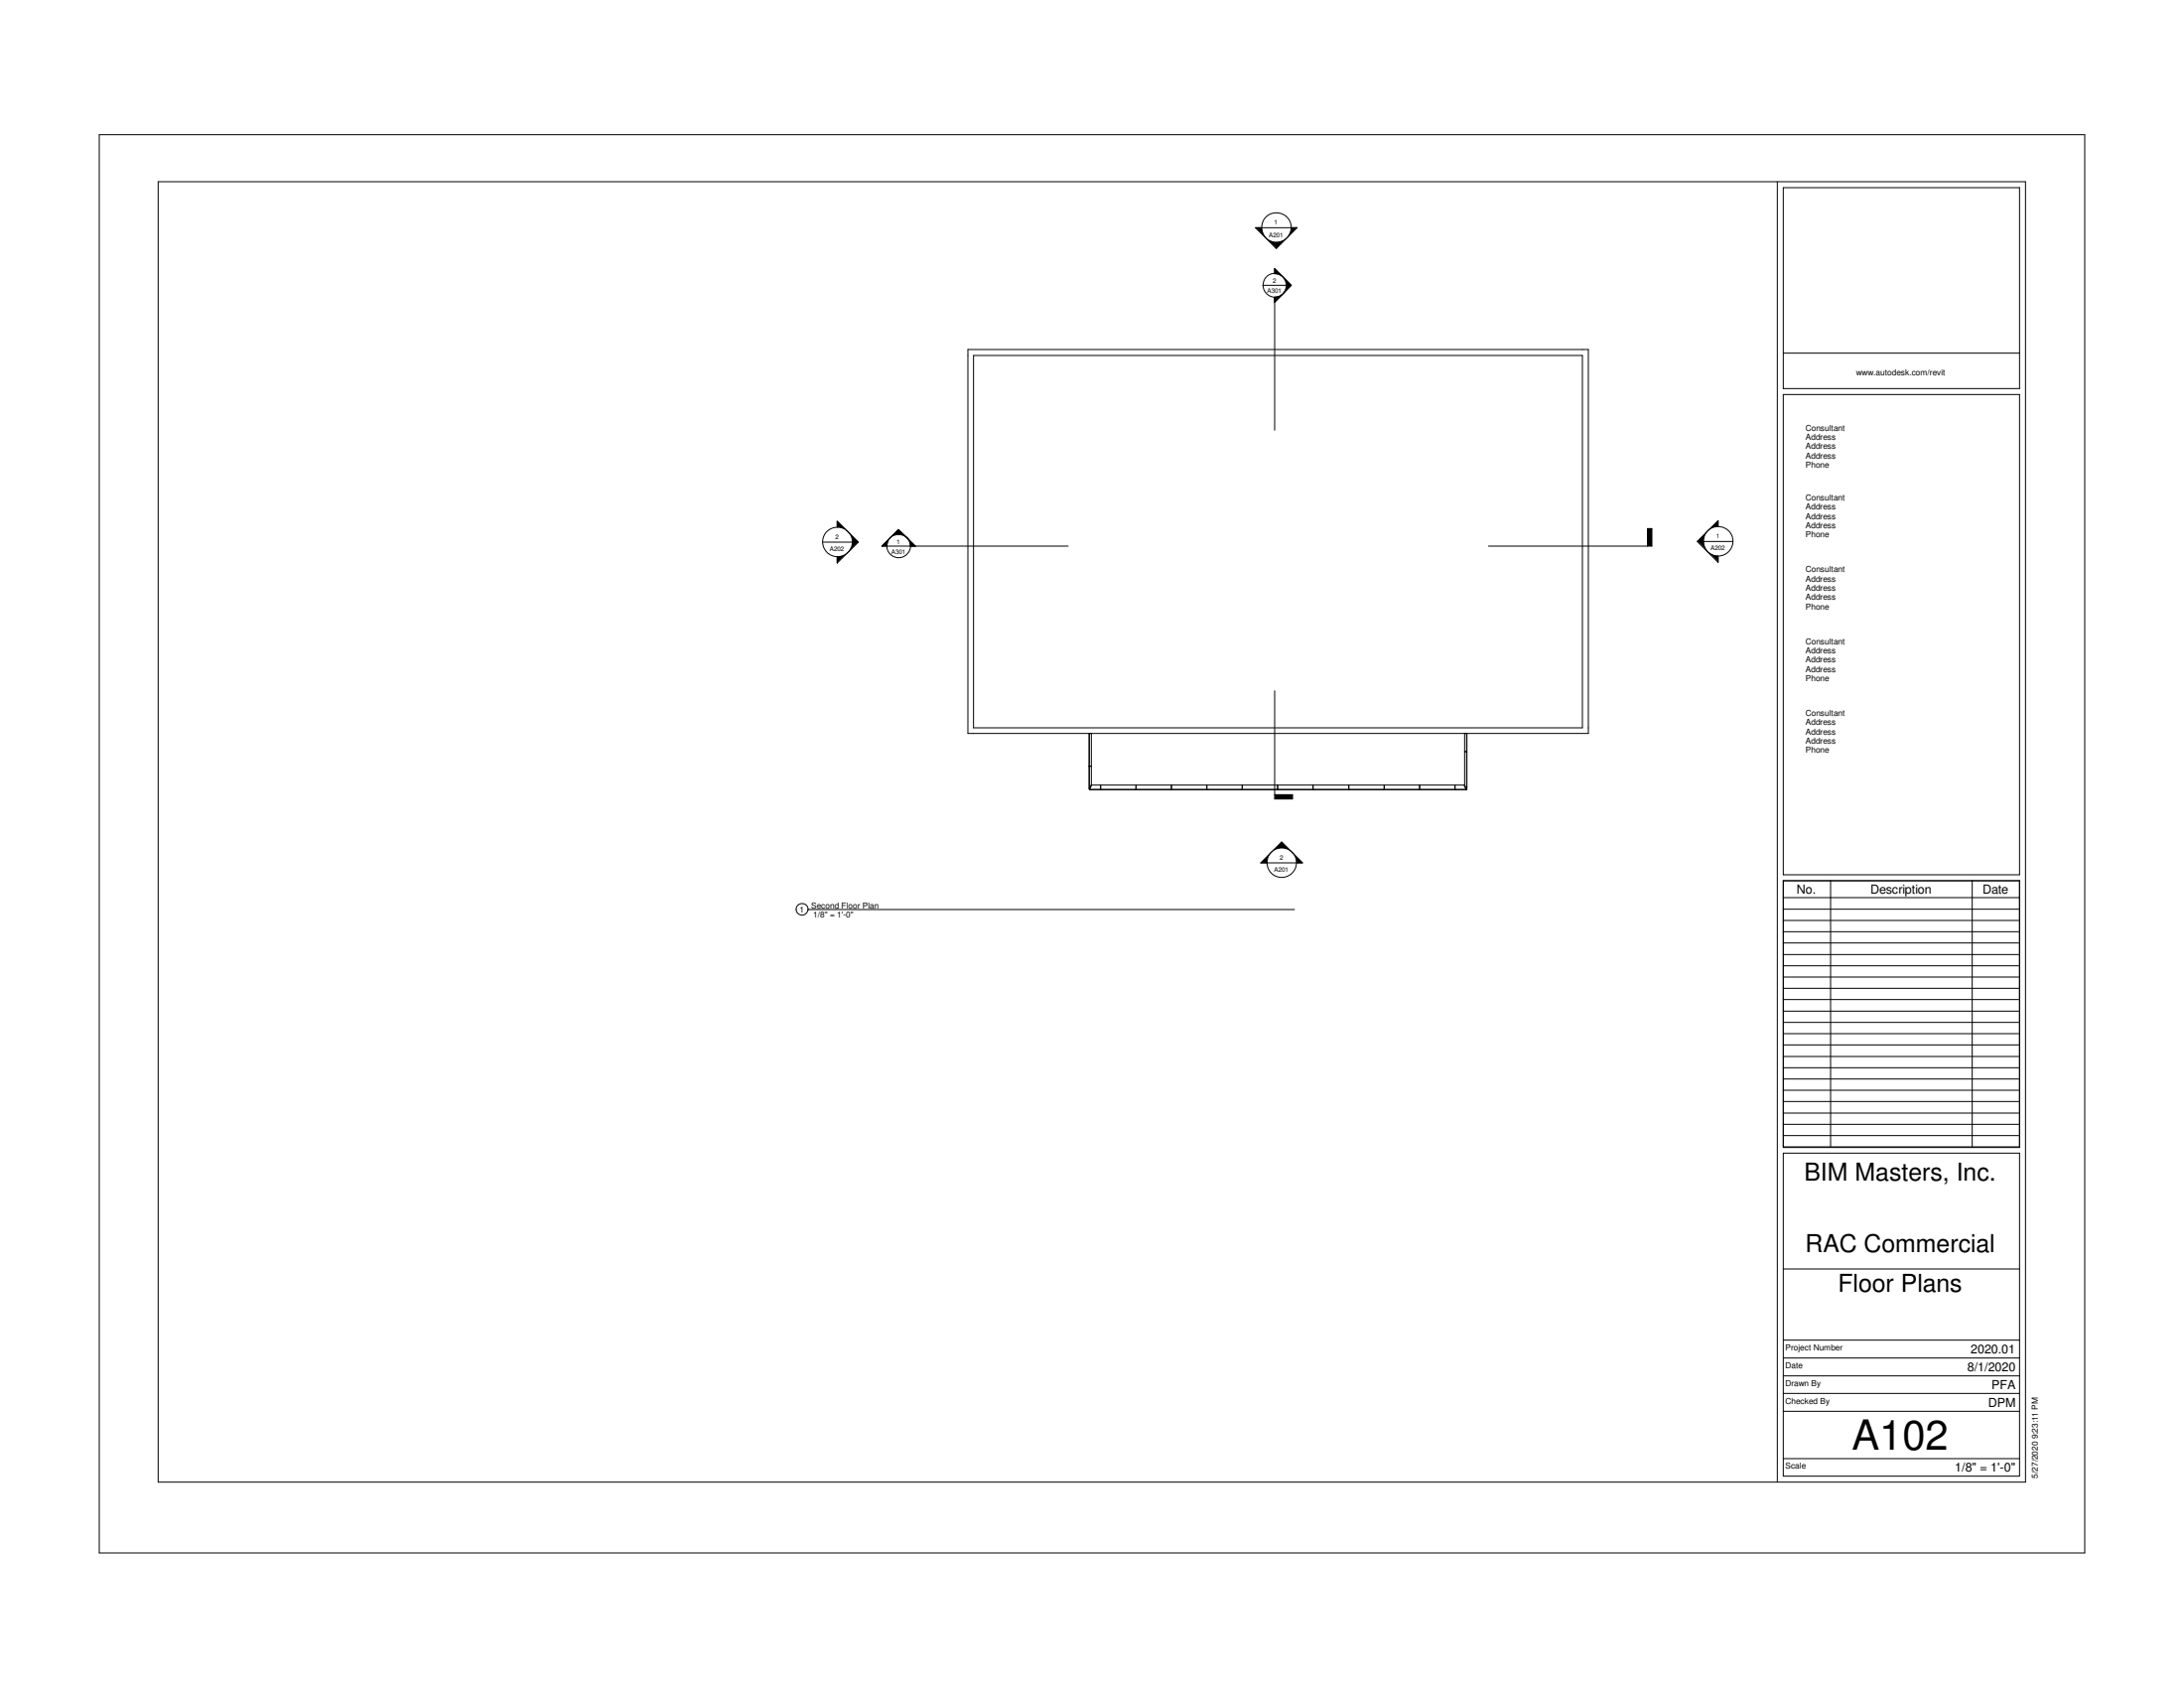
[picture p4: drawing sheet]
<svg xmlns="http://www.w3.org/2000/svg" width="279mm" height="216mm" viewBox="0 0 279 216" stroke-linecap="round" stroke-linejoin="round" font-family="sans-serif">
<g fill="none" stroke="#000" stroke-width=".13">
<path d="M123.8 44.7h79.4v49.1h-79.4zM124.5 45.5h77.9v47.6h-77.9zM217.9 69.3h3.8M139.3 93.8l.1 7.1M139.3 98h.3M139.4 93.8v7.1M139.6 93.8v6.5l-.2 .6M187.4 96.1h.3M187.4 93.8v6.6l.1 .3M187.6 93.8v7.2M187.7 93.8l-.1 7.2M139.4 101h48.1"/>
<path d="M139.4 101l.3-.6h47.6l.2 .6M140.8 100.4v.6M145.3 100.4v.6M149.9 100.4v.6M154.4 100.4v.6M158.9 100.4v.6M163.4 100.4v.6M168 100.4v.6M172.6 100.4v.6M177.1 100.4v.6M181.6 100.4v.6M186.1 100.4v.6"/>
<path d="M187.5 100.7h.2M187.5 100.7l.1 .3"/>
<circle cx="219.8" cy="69.2" r="1.89"/>
</g>
<g fill="#fff">
<path d="M219.6 68.1h.4v.9h-.4z"/>
<path d="M218.9 69.6h1.8v1h-1.8z"/>
</g>
<g fill="none" stroke="#000" stroke-width=".13">
<path d="M219.8 67.4v-.8l-2.7 2.7 2.7 2.6v-.8M162.1 110.4h3.8"/>
<circle cx="164" cy="110.3" r="1.89"/>
</g>
<path d="M217.1 67.9h1.4v2.6h-1.4zM218.5 70.6h1.3v1.2h-1.3zM218.5 66.6h1.3v1.3h-1.3z" fill="#000"/>
<g fill="#fff">
<path d="M163.7 109.2h.5v1h-.5z"/>
<path d="M163 110.7h1.9v1h-1.9z"/>
</g>
<g fill="none" stroke="#000" stroke-width=".13">
<path d="M105.2 69.3h3.8"/>
<circle cx="107.2" cy="69.3" r="1.9"/>
</g>
<g fill="#fff">
<path d="M106.9 68.2h.5v.9h-.5z"/>
<path d="M106.2 69.8h1.8v.9h-1.8z"/>
</g>
<g fill="none" stroke="#000" stroke-width=".13">
<path d="M161.4 29.1h3.7"/>
<circle cx="163.3" cy="29.1" r="1.89"/>
</g>
<g fill="#fff">
<path d="M163 28h.5v.9h-.5z"/>
<path d="M162.3 29.5h1.9v1h-1.9z"/>
</g>
<g fill="none" stroke="#000" stroke-width=".13">
<path d="M12.7 17.2h254v181.4h-254zM20.2 23.2h238.9v166.4h-238.9zM161.4 29.1h-.8l2.7 2.7 2.6-2.7h-.8M161.5 36.5h3.7M163.1 38v17M164.1 35.4l-.7-.3-.3-.1v-.6l2.1 2.1M164.1 35.4a1.48 1.48 0 0 1 0 2.2l1.1-1.1M165.2 36.5l-2.1 2.2 1-1.1-.3 .2-.7 .2M227.4 23.2v166.4M228.1 24h30.3v25.7h-30.3zM228.1 45.2h30.3M228.1 50.5h30.3v61.4h-30.3z"/>
<path d="M107.1 67.4v-.7l2.7 2.6-2.7 2.7v-.8M113.8 68.8l-.2 .3-.1 .7M114.9 67.7l-2.1 2.1h23.9M114.9 67.7l2.2 2.1-1-1 .2 .3 .2 .7M114.9 68.4l-.7 .1-.3 .3M114.9 67.7v.7M114.9 67.7l1.1 1.1-.3-.3-.8-.1M190.4 69.8h20.9v-2.2h-.5v2.2M163.1 88.3v13.9h2.3v-.6h-2.3M162.1 110.4h-.8l2.7-2.7 2.6 2.7h-.7M228.1 112.6h30.3v34.2h-30.3zM228.1 147.5h30.3v41.3h-30.3z"/>
<path d="M228.1 171.4h30.3M228.1 173.7h30.3M228.1 176h30.3M228.1 178.2h30.3M228.1 162.3h30.3M228.1 180.5h30.3M228.1 186.6h30.3"/>
<circle cx="163.1" cy="36.5" r="1.52"/>
<circle cx="115" cy="69.8" r="1.51"/>
</g>
<g fill="#000">
<path d="M160.7 29.1h1.2v1.3h-1.2zM162 30.4h2.6v1.3h-2.6zM163.1 37.7h.9v.9h-.9zM163.1 34.4h.9v.9h-.9zM164.3 35.6h.9v.9h-.9zM164.3 36.5h.9v.9h-.9zM164.6 29.1h1.3v1.3h-1.3zM107.1 66.7h1.2v1.1h-1.2zM107.1 71h1v1h-1zM108.5 68.1h1.3v2.5h-1.3zM112.8 68.8h1v1h-1zM113.9 67.7h1v1h-1z"/>
<path d="M114.9 67.7h1v1h-1zM116.2 69h.9v.8h-.9zM210.8 67.6h.5v2.2h-.5zM161.3 109h1.3v1.4h-1.3zM162.7 107.7h2.4v1.3h-2.4zM163.1 101.6h2.3v.6h-2.3zM165.5 109.2h1.1v1.2h-1.1z"/>
</g>
<g fill="#fff">
<path d="M237.5 47.1h11.4v1.2h-11.4z"/>
<path d="M228.4 186.9h2.7v1.1h-2.7z"/>
<path d="M228.4 174h2.2v1.2h-2.2z"/>
<path d="M228.4 176.3h4.6v1.2h-4.6z"/>
<path d="M228.4 178.6h5.7v1.1h-5.7z"/>
<path d="M228.4 171.7h7.4v1.2h-7.4z"/>
<path d="M231 54.1h5.3v1.2h-5.3z"/>
<path d="M231 55.3h3.9v1.2h-3.9z"/>
<path d="M231 56.5h3.9v1.2h-3.9z"/>
<path d="M231 57.7h3.9v1.1h-3.9z"/>
<path d="M231 58.8h3.1v1.2h-3.1z"/>
<path d="M231 63h5.3v1.2h-5.3z"/>
<path d="M231 64.2h3.9v1.2h-3.9z"/>
<path d="M231 65.4h3.9v1.2h-3.9z"/>
<path d="M231 66.6h3.9v1.2h-3.9z"/>
<path d="M231 67.8h3.1v1.2h-3.1z"/>
<path d="M231 72.2h5.3v1.2h-5.3z"/>
<path d="M231 73.4h3.9v1.2h-3.9z"/>
<path d="M231 74.6h3.9v1.2h-3.9z"/>
<path d="M231 75.8h3.9v1.2h-3.9z"/>
<path d="M231 77h3.1v1.1h-3.1z"/>
<path d="M231 81.4h5.3v1.2h-5.3z"/>
<path d="M231 82.6h3.9v1.2h-3.9z"/>
<path d="M231 83.8h3.9v1.2h-3.9z"/>
<path d="M231 85h3.9v1.1h-3.9z"/>
<path d="M231 86.1h3.1v1.2h-3.1z"/>
<path d="M231 90.6h5.3v1.2h-5.3z"/>
<path d="M231 91.8h3.9v1.2h-3.9z"/>
<path d="M231 93h3.9v1.1h-3.9z"/>
<path d="M231 94.1h3.9v1.2h-3.9z"/>
<path d="M231 95.3h3.1v1.2h-3.1z"/>
<path d="M259.7 178.7h1.3v10.4h-1.3z"/>
</g>
<g fill="none" stroke="#000" stroke-width=".13">
<path d="M103.3 116.3h62.3M228.1 112.6h30.3v34.1h-30.3zM228.1 119.2h30.3M228.1 117.7h30.3M228.1 116.3h30.3M228.1 114.8h30.3M234.2 112.6v34.1M252.3 112.6v34.1M228.1 139.4h30.3M228.1 138h30.3M228.1 136.6h30.3M228.1 135.1h30.3"/>
<path d="M228.1 133.6h30.3M228.1 132.2h30.3M228.1 130.8h30.3M228.1 129.3h30.3M228.1 127.8h30.3M228.1 126.4h30.3M228.1 125h30.3M228.1 123.5h30.3M228.1 122.1h30.3M228.1 120.6h30.3M228.1 145.2h30.3M228.1 143.8h30.3"/>
<path d="M228.1 142.4h30.3M228.1 140.9h30.3"/>
<circle cx="102.6" cy="116.3" r=".75"/>
</g>
<text font-size="5.3" x="236.9" y="185.4">A102</text>
<g font-size="3.2">
<text x="230.8" y="151">BIM Masters, Inc.</text>
<text x="231" y="160.1">RAC Commercial</text>
<text x="235.2" y="165.2">Floor Plans</text>
</g>
<g font-size="1.6">
<text x="229.9" y="114.3">No.</text>
<text x="239.3" y="114.3">Description</text>
<text x="253.7" y="114.3">Date</text>
<text x="252.1" y="173.1">2020.01</text>
<text x="251.7" y="175.4">8/1/2020</text>
<text x="254.4" y="179.9">DPM</text>
<text x="254.8" y="177.6">PFA</text>
<text x="250.1" y="188.2">1/8&quot; = 1'-0&quot;</text>
</g>
<g font-size="1.1">
<text x="237.5" y="48">www.autodesk.com/revit</text>
<text x="231" y="55.1">Consultant</text>
<text x="231" y="56.3">Address</text>
<text x="231" y="57.4">Address</text>
<text x="231" y="58.6">Address</text>
<text x="231" y="59.8">Phone</text>
<text x="231" y="64">Consultant</text>
<text x="231" y="65.2">Address</text>
<text x="231" y="66.4">Address</text>
<text x="231" y="67.6">Address</text>
<text x="231" y="68.7">Phone</text>
<text x="231" y="73.2">Consultant</text>
<text x="231" y="74.4">Address</text>
<text x="231" y="75.6">Address</text>
<text x="231" y="76.8">Address</text>
<text x="231" y="77.9">Phone</text>
<text x="231" y="82.4">Consultant</text>
<text x="231" y="83.6">Address</text>
<text x="231" y="84.8">Address</text>
<text x="231" y="85.9">Address</text>
<text x="231" y="87.1">Phone</text>
<text x="231" y="91.6">Consultant</text>
<text x="231" y="92.8">Address</text>
<text x="231" y="93.9">Address</text>
<text x="231" y="95.1">Address</text>
<text x="231" y="96.3">Phone</text>
<text x="102.3" y="116.7">1</text>
<text x="103.8" y="116.2">Second Floor Plan</text>
<text x="104.1" y="117.4">1/8&quot; = 1'-0&quot;</text>
<text x="228.4" y="172.7">Project Number</text>
<text x="228.4" y="175">Date</text>
<text x="228.4" y="177.2">Drawn By</text>
<text x="228.4" y="179.5">Checked By</text>
<text x="228.4" y="187.8">Scale</text>
<text x="260.7" y="189.1" transform="rotate(-90 260.7 189.1)">5/27/2020 9:23:11 PM</text>
</g>
<g font-size=".8">
<text x="163" y="28.7">1</text>
<text x="162.3" y="30.3">A201</text>
<text x="162.1" y="37.5">A301</text>
<text x="162.9" y="36.2">2</text>
<text x="106.2" y="70.5">A202</text>
<text x="106.9" y="69">2</text>
<text x="114" y="70.8">A301</text>
<text x="114.7" y="69.6">1</text>
<text x="218.9" y="70.4">A202</text>
<text x="219.6" y="68.9">1</text>
<text x="163" y="111.5">A201</text>
<text x="163.7" y="110">2</text>
</g>
</svg>
